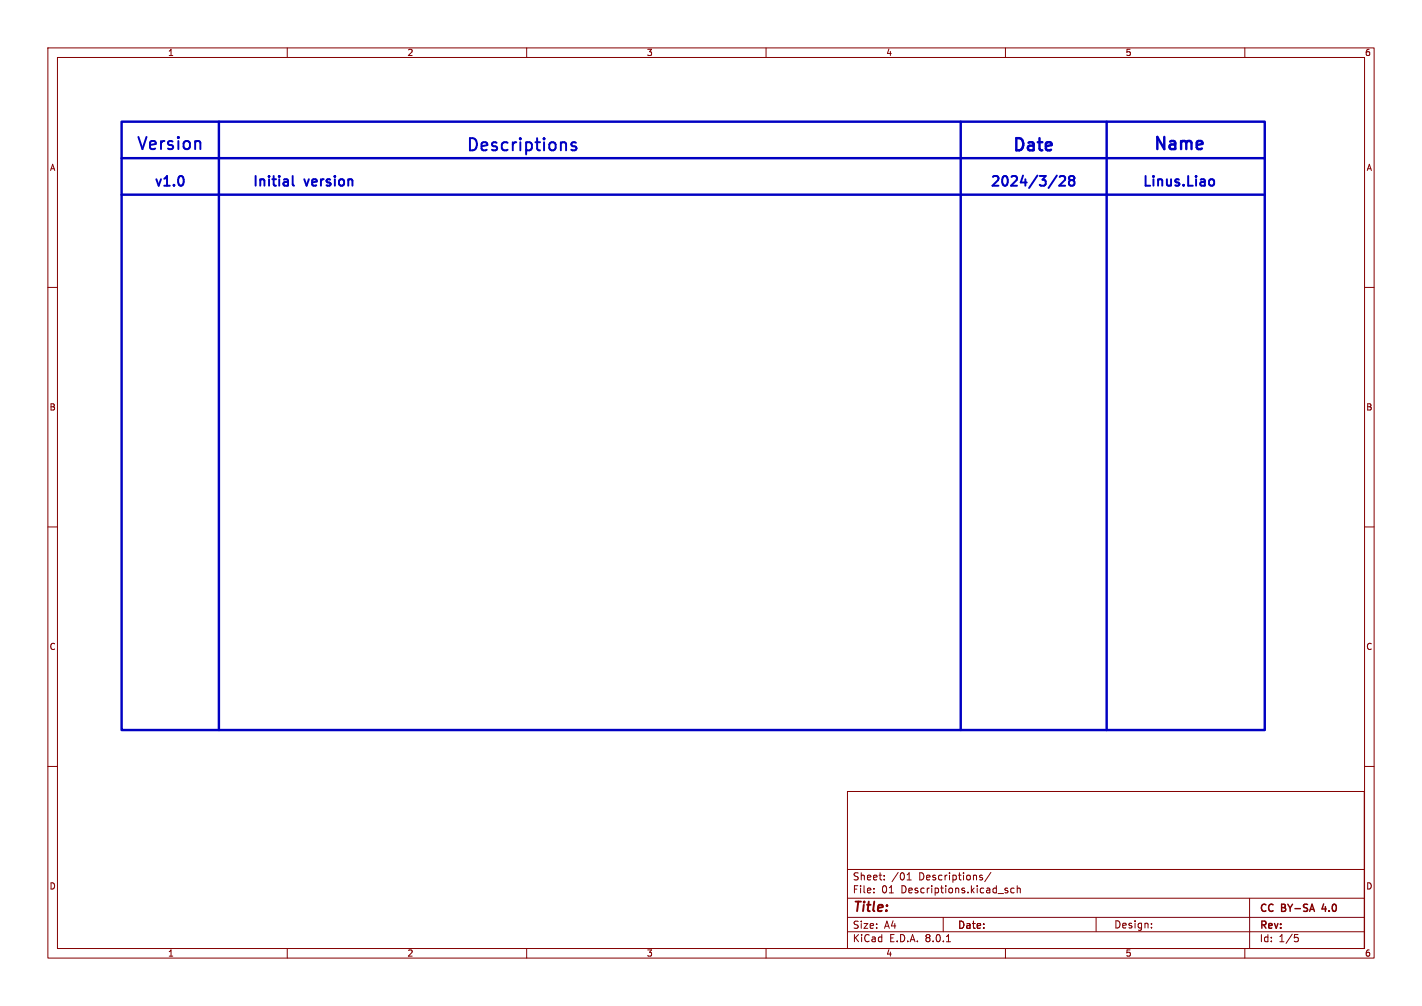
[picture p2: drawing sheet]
<svg xmlns="http://www.w3.org/2000/svg" width="297mm" height="210mm" viewBox="0 0 297 210" stroke-linecap="round" stroke-linejoin="round" font-family="sans-serif">
<g fill="none" stroke="#840000" stroke-width=".21">
<path d="M10 10h277v190h-277zM12 12h273v186h-273zM60 10v2M110 10v2M160 10v2M210 10v2M260 10v2M10 60h2M285 60h2M10 110h2M285 110h2M10 160h2"/>
<path d="M285 160h2M177 165.2h107.9v32.8h-107.9zM60 198v2M110 198v2M160 198v2M177 194.5h108M177 191.5h108M177 187.5h108M177 181.5h108M182.5 186.3v.1M182.5 185.5v.1M184.7 183.6v.1"/>
<path d="M184.7 182.8v.1M189.5 183.7h.8M189.5 182.6l.4-.4v1.5M197 191.5v3M197.7 196.6h.8M204.7 183.1l.5 .3v.2l-.5 .1M204.7 182.8h.5M207 182.1l-1.3 2M210 198v2M210.1 185.9l.4 .1v.2l-.2 .2h-.3M210.1 185.4l.4 .1M211.8 185.5l-.4-.1-.3 .3 .1 .6h.6"/>
<path d="M212.5 185.5l.2-.1 .3 .1 .1 .9M212.5 184.9v1.5M228.9 191.5v2.9M240.5 193.6v.1M240.5 192.8v.1M260 198v2M261 187.5v4M261 191.5v6.5M270.4 195.1h.7M270.5 195.7h.4l.3 .3-.2 .5-.5 .1"/>
</g>
<path d="M276.5 188.7l-.4 1.1h.9" fill="none" stroke="#840000" stroke-width=".3"/>
<path d="M61.1 36.7v1.8l.3 .3M119.7 30.5l.6 .2 .1 .3-.4 .4h-.4M119.7 29.7l.6 .1M220.7 36.6l-1.7 2.7M221.3 36.9l.3-.2 .7 .1a.55 .55 0 0 1 .1 .8l-1.2 1.2h1.3M223.6 37.6l-.3-.4 .1-.3 .2-.2h.4l.4 .4-.1 .3-.3 .2M223.6 37.6l-.3 .4 .1 .6 .2 .2h.4l.4-.4-.1-.6-.3-.2M223.6 37.6h.4M253.4 37.5l.2 .3v.6l-.2 .3" fill="none" stroke="#0000c2" stroke-width=".41"/>
<path d="M25.4 25.4h238.8v127h-238.8zM25.4 33h238.8M45.7 25.4v127M200.7 25.4v127M231.1 25.4v127M25.4 40.6h238.8" fill="none" stroke="#0000c2" stroke-width=".51"/>
<g font-size="3.5" fill="#0000c2">
<text x="28.3" y="31.9">Version</text>
<text x="97.2" y="32.1">Descriptions</text>
<text x="211.2" y="32.3">Date</text>
<text x="240.6" y="32">Name</text>
</g>
<g font-size="2.8" fill="#0000c2">
<text x="32" y="39.5">v1.0</text>
<text x="52.5" y="39.5">Initial</text>
<text x="63.7" y="39.5">version</text>
<text x="206.6" y="39.5">2024/3/28</text>
<text x="238.4" y="39.5">Linus.Liao</text>
</g>
<text font-size="2.8" fill="#840000" x="178" y="190.9">Title:</text>
<g font-size="2.1" fill="#840000">
<text x="178" y="184">Sheet:</text>
<text x="186.2" y="184">/01</text>
<text x="192" y="184">Descriptions/</text>
<text x="178" y="186.7">File:</text>
<text x="184.1" y="186.7">01</text>
<text x="188.2" y="186.7">Descriptions.kicad_sch</text>
<text x="263" y="190.8">CC</text>
<text x="267.7" y="190.8">BY-SA</text>
<text x="276.8" y="190.8">4.0</text>
<text x="178" y="196.9">KiCad</text>
<text x="178" y="194.1">Size:</text>
<text x="184.7" y="194.1">A4</text>
<text x="185.7" y="196.9">E.D.A.</text>
<text x="193.3" y="196.9">8.0.1</text>
<text x="200" y="194.1">Date:</text>
<text x="232.6" y="194">Design:</text>
<text x="263" y="194.3">Rev:</text>
<text x="263" y="196.9">Id:</text>
<text x="267.1" y="196.9">1/5</text>
</g>
<g font-size="1.8" fill="#840000">
<text x="35" y="11.9">1</text>
<text x="85" y="11.9">2</text>
<text x="135" y="11.9">3</text>
<text x="185" y="11.9">4</text>
<text x="235" y="11.9">5</text>
<text x="285" y="11.9">6</text>
<text x="10.3" y="35.9">A</text>
<text x="285.3" y="35.9">A</text>
<text x="10.3" y="85.9">B</text>
<text x="285.3" y="85.9">B</text>
<text x="10.3" y="135.9">C</text>
<text x="285.3" y="135.9">C</text>
<text x="10.3" y="185.9">D</text>
<text x="285.3" y="185.9">D</text>
<text x="35" y="199.9">1</text>
<text x="85" y="199.9">2</text>
<text x="135" y="199.9">3</text>
<text x="185" y="199.9">4</text>
<text x="235" y="199.9">5</text>
<text x="285" y="199.9">6</text>
</g>
</svg>
